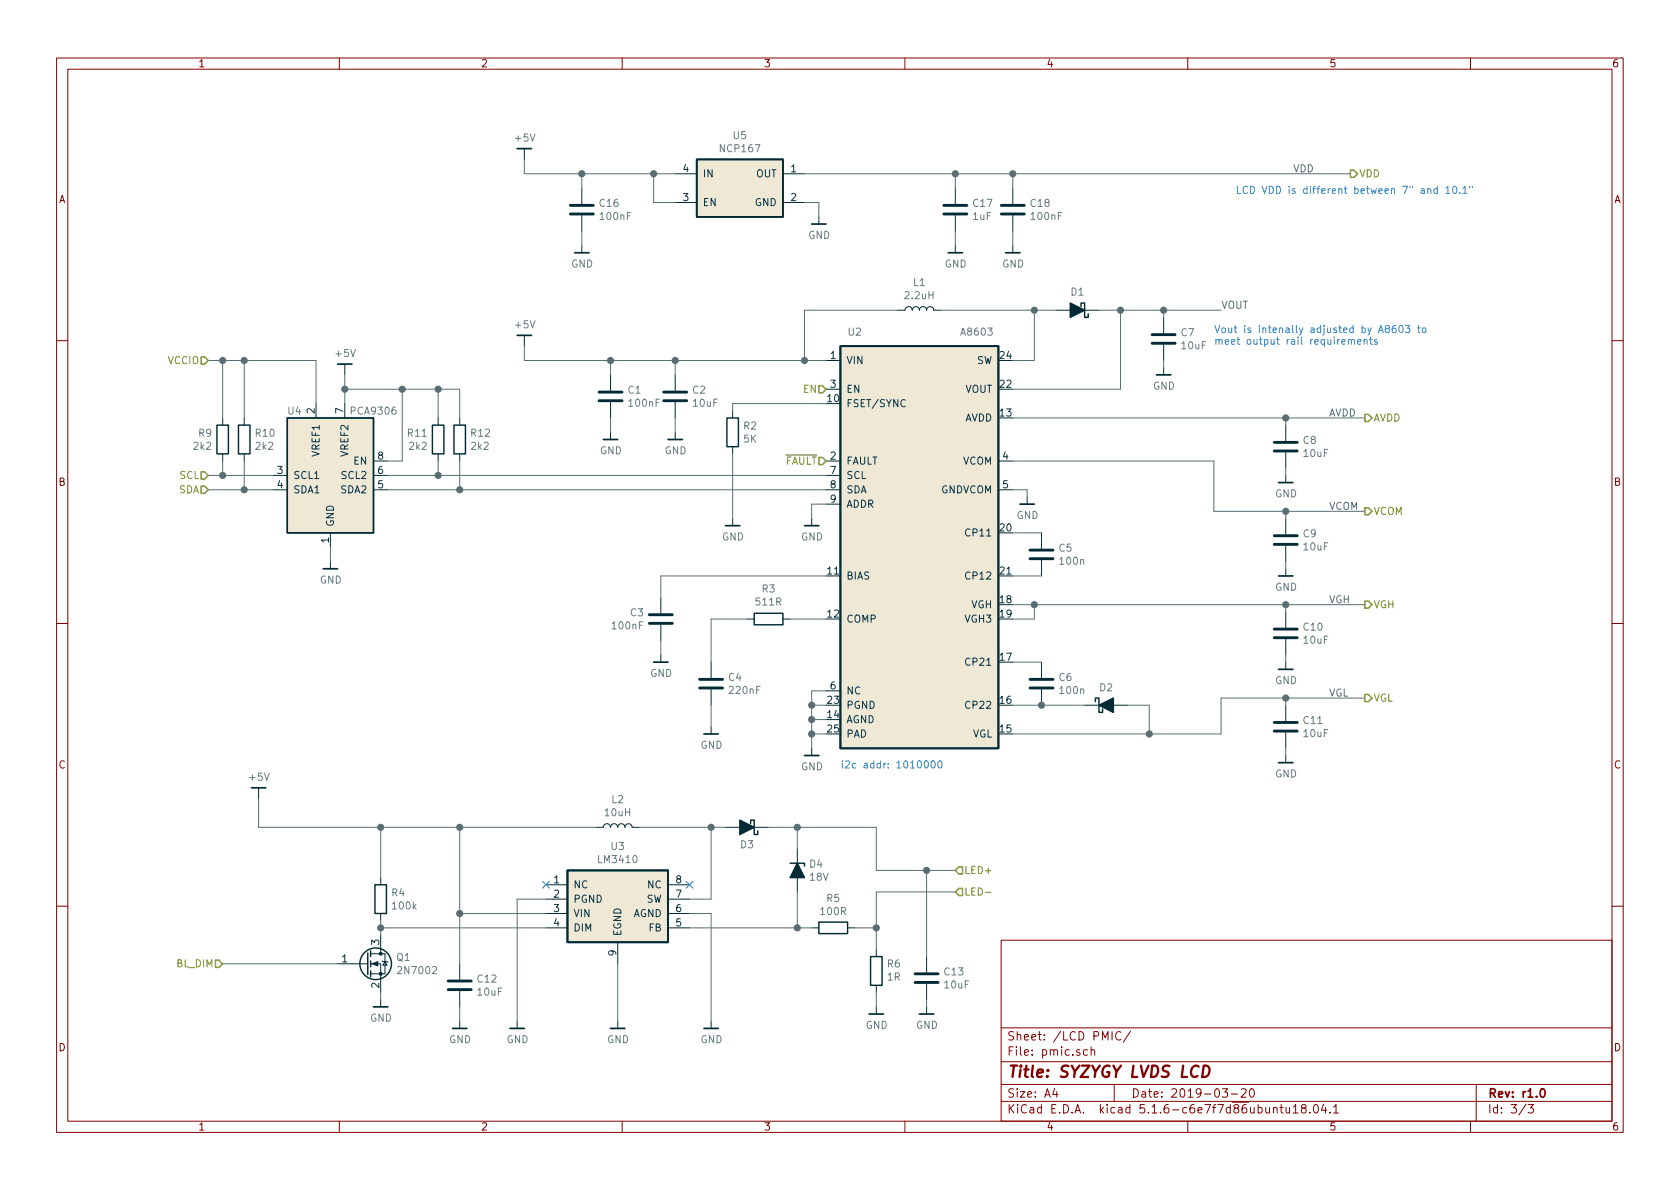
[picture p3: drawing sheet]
EESchema Schematic File Version 4
EELAYER 30 0
EELAYER END
$Descr A4 11693 8268
encoding utf-8
Sheet 3 3
Title "SYZYGY LVDS LCD"
Date "2019-03-20"
Rev "r1.0"
Comp ""
Comment1 ""
Comment2 ""
Comment3 ""
Comment4 ""
$EndDescr
$Comp
L lvds_10.1inch_panel-rescue:A8603-gkl_pmic U2
U 1 1
P 6400 3800
F 0 "U2" H 5950 5300 50  0000 C CNN
F 1 "A8603" H 6800 5300 50  0000 C CNN
F 2 "Package_DFN_QFN:QFN-24-1EP_4x4mm_P0.5mm_EP2.6x2.6mm_ThermalVias" H 6400 5350 50  0001 C CNN
F 3 "" H 6400 5350 50  0001 C CNN
F 4 "Allegro MicroSystems, LLC" H 0   0   50  0001 C CNN "Mfg"
F 5 "A8603KESTR-R" H 0   0   50  0001 C CNN "PN"
	1    6400 3800
	1    0    0    -1  
$EndComp
$Comp
L Device:C C1
U 1 1
P 4250 2750
F 0 "C1" H 4365 2796 50  0000 L CNN
F 1 "100nF" H 4365 2705 50  0000 L CNN
F 2 "pkl_dipol:C_0402" H 4288 2600 50  0001 C CNN
F 3 "~" H 4250 2750 50  0001 C CNN
F 4 "CL05B104KP5NNNC" H 0   0   50  0001 C CNN "PN"
F 5 "Samsung Electro-Mechanics" H 0   0   50  0001 C CNN "Mfg"
	1    4250 2750
	1    0    0    -1  
$EndComp
Text HLabel 5750 2700 0    50   Input ~ 0
EN
Text HLabel 5750 3200 0    50   Input ~ 0
~FAULT
Wire Wire Line
	5750 3500 5650 3500
Wire Wire Line
	5650 3500 5650 3600
$Comp
L gkl_power:GND #PWR0107
U 1 1
P 5650 3600
F 0 "#PWR0107" H 5650 3350 50  0001 C CNN
F 1 "GND" H 5653 3474 50  0000 C CNN
F 2 "" H 5550 3250 50  0001 C CNN
F 3 "" H 5650 3600 50  0001 C CNN
	1    5650 3600
	1    0    0    -1  
$EndComp
$Comp
L gkl_power:GND #PWR0108
U 1 1
P 5650 5200
F 0 "#PWR0108" H 5650 4950 50  0001 C CNN
F 1 "GND" H 5653 5074 50  0000 C CNN
F 2 "" H 5550 4850 50  0001 C CNN
F 3 "" H 5650 5200 50  0001 C CNN
	1    5650 5200
	1    0    0    -1  
$EndComp
Wire Wire Line
	5750 4800 5650 4800
Wire Wire Line
	5650 4800 5650 4900
Wire Wire Line
	5750 4900 5650 4900
Connection ~ 5650 4900
Wire Wire Line
	5650 4900 5650 5000
Wire Wire Line
	5750 5000 5650 5000
Connection ~ 5650 5000
Wire Wire Line
	5650 5000 5650 5100
Wire Wire Line
	5750 5100 5650 5100
Connection ~ 5650 5100
Wire Wire Line
	5650 5100 5650 5200
Text Notes 5850 5350 0    50   ~ 0
i2c addr: 1010000
$Comp
L Device:L L1
U 1 1
P 6400 2150
F 0 "L1" V 6590 2150 50  0000 C CNN
F 1 "2.2uH" V 6499 2150 50  0000 C CNN
F 2 "Inductor_SMD:L_Taiyo-Yuden_MD-3030" H 6400 2150 50  0001 C CNN
F 3 "~" H 6400 2150 50  0001 C CNN
F 4 "Bourns Inc." H 0   0   50  0001 C CNN "Mfg"
F 5 "SRN3015-2R2M" H 0   0   50  0001 C CNN "PN"
	1    6400 2150
	0    -1   -1   0   
$EndComp
$Comp
L Device:D_Schottky_ALT D1
U 1 1
P 7500 2150
F 0 "D1" H 7500 2026 50  0000 C CNN
F 1 "D_Schottky_ALT" H 7500 2025 50  0001 C CNN
F 2 "Diode_SMD:D_SOD-523" H 7500 2150 50  0001 C CNN
F 3 "~" H 7500 2150 50  0001 C CNN
F 4 "Infineon Technologies" H 0   0   50  0001 C CNN "Mfg"
F 5 "BAS5202VH6327XTSA1" H 0   0   50  0001 C CNN "PN"
	1    7500 2150
	-1   0    0    1   
$EndComp
$Comp
L Device:C C2
U 1 1
P 4700 2750
F 0 "C2" H 4815 2796 50  0000 L CNN
F 1 "10uF" H 4815 2705 50  0000 L CNN
F 2 "pkl_dipol:C_0603" H 4738 2600 50  0001 C CNN
F 3 "~" H 4700 2750 50  0001 C CNN
F 4 "Samsung Electro-Mechanics" H 0   0   50  0001 C CNN "Mfg"
F 5 "CL10A106MP8NNNC" H 0   0   50  0001 C CNN "PN"
	1    4700 2750
	1    0    0    -1  
$EndComp
$Comp
L Device:R R2
U 1 1
P 5100 3000
F 0 "R2" H 5170 3046 50  0000 L CNN
F 1 "5K" H 5170 2955 50  0000 L CNN
F 2 "pkl_dipol:R_0402" V 5030 3000 50  0001 C CNN
F 3 "~" H 5100 3000 50  0001 C CNN
F 4 "Stackpole Electronics Inc" H 0   0   50  0001 C CNN "Mfg"
F 5 "RMCF0402FT5K10" H 0   0   50  0001 C CNN "PN"
	1    5100 3000
	1    0    0    -1  
$EndComp
Wire Wire Line
	5750 2800 5100 2800
Wire Wire Line
	5100 2800 5100 2850
Wire Wire Line
	5100 3150 5100 3600
$Comp
L gkl_power:GND #PWR0109
U 1 1
P 5100 3600
F 0 "#PWR0109" H 5100 3350 50  0001 C CNN
F 1 "GND" H 5103 3474 50  0000 C CNN
F 2 "" H 5000 3250 50  0001 C CNN
F 3 "" H 5100 3600 50  0001 C CNN
	1    5100 3600
	1    0    0    -1  
$EndComp
Wire Wire Line
	4250 2600 4250 2500
Connection ~ 4250 2500
Wire Wire Line
	4250 2500 4700 2500
Wire Wire Line
	4700 2600 4700 2500
Connection ~ 4700 2500
Wire Wire Line
	4700 2900 4700 3000
Wire Wire Line
	4250 2900 4250 3000
$Comp
L gkl_power:GND #PWR0110
U 1 1
P 4700 3000
F 0 "#PWR0110" H 4700 2750 50  0001 C CNN
F 1 "GND" H 4703 2874 50  0000 C CNN
F 2 "" H 4600 2650 50  0001 C CNN
F 3 "" H 4700 3000 50  0001 C CNN
	1    4700 3000
	1    0    0    -1  
$EndComp
$Comp
L gkl_power:GND #PWR0111
U 1 1
P 4250 3000
F 0 "#PWR0111" H 4250 2750 50  0001 C CNN
F 1 "GND" H 4253 2874 50  0000 C CNN
F 2 "" H 4150 2650 50  0001 C CNN
F 3 "" H 4250 3000 50  0001 C CNN
	1    4250 3000
	1    0    0    -1  
$EndComp
Wire Wire Line
	4700 2500 5600 2500
Wire Wire Line
	5600 2500 5600 2150
Wire Wire Line
	5600 2150 6250 2150
Connection ~ 5600 2500
Wire Wire Line
	5600 2500 5750 2500
Wire Wire Line
	6550 2150 7200 2150
Wire Wire Line
	7200 2150 7200 2500
Wire Wire Line
	7200 2500 7050 2500
Wire Wire Line
	7200 2150 7350 2150
Connection ~ 7200 2150
Wire Wire Line
	7050 2700 7800 2700
Wire Wire Line
	7800 2700 7800 2150
Wire Wire Line
	7800 2150 7650 2150
$Comp
L Device:C C7
U 1 1
P 8100 2350
F 0 "C7" H 8215 2396 50  0000 L CNN
F 1 "10uF" H 8215 2305 50  0000 L CNN
F 2 "pkl_dipol:C_0805" H 8138 2200 50  0001 C CNN
F 3 "~" H 8100 2350 50  0001 C CNN
F 4 "TDK Corporation" H 0   0   50  0001 C CNN "Mfg"
F 5 "C2012X5R1V106K125AC" H 0   0   50  0001 C CNN "PN"
	1    8100 2350
	1    0    0    -1  
$EndComp
Wire Wire Line
	7800 2150 8100 2150
Wire Wire Line
	8100 2150 8100 2200
Connection ~ 7800 2150
Wire Wire Line
	8100 2500 8100 2550
$Comp
L gkl_power:GND #PWR0112
U 1 1
P 8100 2550
F 0 "#PWR0112" H 8100 2300 50  0001 C CNN
F 1 "GND" H 8103 2424 50  0000 C CNN
F 2 "" H 8000 2200 50  0001 C CNN
F 3 "" H 8100 2550 50  0001 C CNN
	1    8100 2550
	1    0    0    -1  
$EndComp
Connection ~ 8100 2150
$Comp
L Device:C C8
U 1 1
P 8950 3100
F 0 "C8" H 9065 3146 50  0000 L CNN
F 1 "10uF" H 9065 3055 50  0000 L CNN
F 2 "pkl_dipol:C_0805" H 8988 2950 50  0001 C CNN
F 3 "~" H 8950 3100 50  0001 C CNN
F 4 "TDK Corporation" H 0   0   50  0001 C CNN "Mfg"
F 5 "C2012X5R1V106K125AC" H 0   0   50  0001 C CNN "PN"
	1    8950 3100
	1    0    0    -1  
$EndComp
Wire Wire Line
	8950 2900 8950 2950
Wire Wire Line
	8950 3250 8950 3300
$Comp
L gkl_power:GND #PWR0113
U 1 1
P 8950 3300
F 0 "#PWR0113" H 8950 3050 50  0001 C CNN
F 1 "GND" H 8953 3174 50  0000 C CNN
F 2 "" H 8850 2950 50  0001 C CNN
F 3 "" H 8950 3300 50  0001 C CNN
	1    8950 3300
	1    0    0    -1  
$EndComp
$Comp
L Device:C C9
U 1 1
P 8950 3750
F 0 "C9" H 9065 3796 50  0000 L CNN
F 1 "10uF" H 9065 3705 50  0000 L CNN
F 2 "pkl_dipol:C_0805" H 8988 3600 50  0001 C CNN
F 3 "~" H 8950 3750 50  0001 C CNN
F 4 "TDK Corporation" H 0   0   50  0001 C CNN "Mfg"
F 5 "C2012X5R1V106K125AC" H 0   0   50  0001 C CNN "PN"
	1    8950 3750
	1    0    0    -1  
$EndComp
Wire Wire Line
	8950 3550 8950 3600
Wire Wire Line
	8950 3900 8950 3950
$Comp
L gkl_power:GND #PWR0114
U 1 1
P 8950 3950
F 0 "#PWR0114" H 8950 3700 50  0001 C CNN
F 1 "GND" H 8953 3824 50  0000 C CNN
F 2 "" H 8850 3600 50  0001 C CNN
F 3 "" H 8950 3950 50  0001 C CNN
	1    8950 3950
	1    0    0    -1  
$EndComp
Wire Wire Line
	8950 2900 9500 2900
Connection ~ 8950 2900
Text Label 9250 2900 0    50   ~ 0
AVDD
Text Label 9250 3550 0    50   ~ 0
VCOM
Connection ~ 8950 3550
Wire Wire Line
	8950 3550 9500 3550
$Comp
L gkl_power:GND #PWR0115
U 1 1
P 7150 3450
F 0 "#PWR0115" H 7150 3200 50  0001 C CNN
F 1 "GND" H 7153 3324 50  0000 C CNN
F 2 "" H 7050 3100 50  0001 C CNN
F 3 "" H 7150 3450 50  0001 C CNN
	1    7150 3450
	1    0    0    -1  
$EndComp
Wire Wire Line
	7150 3450 7150 3400
Wire Wire Line
	7150 3400 7050 3400
$Comp
L Device:C C5
U 1 1
P 7250 3850
F 0 "C5" H 7365 3896 50  0000 L CNN
F 1 "100n" H 7365 3805 50  0000 L CNN
F 2 "pkl_dipol:C_0603" H 7288 3700 50  0001 C CNN
F 3 "~" H 7250 3850 50  0001 C CNN
F 4 "Samsung Electro-Mechanics" H 0   0   50  0001 C CNN "Mfg"
F 5 "CL10B104KB8NNNC" H 0   0   50  0001 C CNN "PN"
	1    7250 3850
	1    0    0    -1  
$EndComp
Wire Wire Line
	7050 3700 7250 3700
Wire Wire Line
	7050 4000 7250 4000
$Comp
L Device:C C6
U 1 1
P 7250 4750
F 0 "C6" H 7365 4796 50  0000 L CNN
F 1 "100n" H 7365 4705 50  0000 L CNN
F 2 "pkl_dipol:C_0603" H 7288 4600 50  0001 C CNN
F 3 "~" H 7250 4750 50  0001 C CNN
F 4 "Samsung Electro-Mechanics" H 0   0   50  0001 C CNN "Mfg"
F 5 "CL10B104KB8NNNC" H 0   0   50  0001 C CNN "PN"
	1    7250 4750
	1    0    0    -1  
$EndComp
Wire Wire Line
	7050 4600 7250 4600
Wire Wire Line
	7250 4900 7050 4900
Wire Wire Line
	7050 4200 7200 4200
Wire Wire Line
	7050 4300 7200 4300
Wire Wire Line
	7200 4300 7200 4200
Connection ~ 7200 4200
Wire Wire Line
	7200 4200 8950 4200
Text Label 9250 4200 0    50   ~ 0
VGH
Text Label 9250 4850 0    50   ~ 0
VGL
$Comp
L Device:C C10
U 1 1
P 8950 4400
F 0 "C10" H 9065 4446 50  0000 L CNN
F 1 "10uF" H 9065 4355 50  0000 L CNN
F 2 "pkl_dipol:C_0805" H 8988 4250 50  0001 C CNN
F 3 "~" H 8950 4400 50  0001 C CNN
F 4 "TDK Corporation" H 0   0   50  0001 C CNN "Mfg"
F 5 "C2012X5R1V106K125AC" H 0   0   50  0001 C CNN "PN"
	1    8950 4400
	1    0    0    -1  
$EndComp
Wire Wire Line
	8950 4200 8950 4250
Wire Wire Line
	8950 4550 8950 4600
$Comp
L gkl_power:GND #PWR0116
U 1 1
P 8950 4600
F 0 "#PWR0116" H 8950 4350 50  0001 C CNN
F 1 "GND" H 8953 4474 50  0000 C CNN
F 2 "" H 8850 4250 50  0001 C CNN
F 3 "" H 8950 4600 50  0001 C CNN
	1    8950 4600
	1    0    0    -1  
$EndComp
Connection ~ 8950 4200
Wire Wire Line
	8950 4200 9500 4200
$Comp
L Device:C C11
U 1 1
P 8950 5050
F 0 "C11" H 9065 5096 50  0000 L CNN
F 1 "10uF" H 9065 5005 50  0000 L CNN
F 2 "pkl_dipol:C_0805" H 8988 4900 50  0001 C CNN
F 3 "~" H 8950 5050 50  0001 C CNN
F 4 "TDK Corporation" H 0   0   50  0001 C CNN "Mfg"
F 5 "C2012X5R1V106K125AC" H 0   0   50  0001 C CNN "PN"
	1    8950 5050
	1    0    0    -1  
$EndComp
Wire Wire Line
	8950 4850 8950 4900
Wire Wire Line
	8950 5200 8950 5250
$Comp
L gkl_power:GND #PWR0117
U 1 1
P 8950 5250
F 0 "#PWR0117" H 8950 5000 50  0001 C CNN
F 1 "GND" H 8953 5124 50  0000 C CNN
F 2 "" H 8850 4900 50  0001 C CNN
F 3 "" H 8950 5250 50  0001 C CNN
	1    8950 5250
	1    0    0    -1  
$EndComp
Wire Wire Line
	8950 4850 9500 4850
Wire Wire Line
	7050 2900 8950 2900
Wire Wire Line
	8450 3550 8450 3200
Wire Wire Line
	8450 3200 7050 3200
Wire Wire Line
	8450 3550 8950 3550
Wire Wire Line
	7050 5100 8000 5100
Wire Wire Line
	8500 5100 8500 4850
Wire Wire Line
	8500 4850 8950 4850
Connection ~ 8950 4850
$Comp
L Device:C C3
U 1 1
P 4600 4300
F 0 "C3" H 4486 4346 50  0000 R CNN
F 1 "100nF" H 4486 4255 50  0000 R CNN
F 2 "pkl_dipol:C_0402" H 4638 4150 50  0001 C CNN
F 3 "~" H 4600 4300 50  0001 C CNN
F 4 "CL05B104KP5NNNC" H 0   0   50  0001 C CNN "PN"
F 5 "Samsung Electro-Mechanics" H 0   0   50  0001 C CNN "Mfg"
	1    4600 4300
	1    0    0    -1  
$EndComp
$Comp
L gkl_power:GND #PWR0118
U 1 1
P 4600 4550
F 0 "#PWR0118" H 4600 4300 50  0001 C CNN
F 1 "GND" H 4603 4424 50  0000 C CNN
F 2 "" H 4500 4200 50  0001 C CNN
F 3 "" H 4600 4550 50  0001 C CNN
	1    4600 4550
	1    0    0    -1  
$EndComp
Wire Wire Line
	4600 4550 4600 4450
Wire Wire Line
	4600 4150 4600 4000
Wire Wire Line
	4600 4000 5750 4000
$Comp
L Device:C C4
U 1 1
P 4950 4750
F 0 "C4" H 5065 4796 50  0000 L CNN
F 1 "220nF" H 5065 4705 50  0000 L CNN
F 2 "pkl_dipol:C_0402" H 4988 4600 50  0001 C CNN
F 3 "~" H 4950 4750 50  0001 C CNN
F 4 "CL05B224KP5NNNC" H 0   0   50  0001 C CNN "PN"
F 5 "Samsung Electro-Mechanics" H 0   0   50  0001 C CNN "Mfg"
	1    4950 4750
	1    0    0    -1  
$EndComp
$Comp
L Device:R R3
U 1 1
P 5350 4300
F 0 "R3" V 5557 4300 50  0000 C CNN
F 1 "511R" V 5466 4300 50  0000 C CNN
F 2 "pkl_dipol:R_0402" V 5280 4300 50  0001 C CNN
F 3 "~" H 5350 4300 50  0001 C CNN
F 4 "Stackpole Electronics Inc" H 0   0   50  0001 C CNN "Mfg"
F 5 "RMCF0402FT511" H 0   0   50  0001 C CNN "PN"
	1    5350 4300
	0    -1   -1   0   
$EndComp
Wire Wire Line
	5750 4300 5500 4300
Wire Wire Line
	5200 4300 4950 4300
Wire Wire Line
	4950 4300 4950 4600
Wire Wire Line
	4950 4900 4950 5050
$Comp
L gkl_power:GND #PWR0119
U 1 1
P 4950 5050
F 0 "#PWR0119" H 4950 4800 50  0001 C CNN
F 1 "GND" H 4953 4924 50  0000 C CNN
F 2 "" H 4850 4700 50  0001 C CNN
F 3 "" H 4950 5050 50  0001 C CNN
	1    4950 5050
	1    0    0    -1  
$EndComp
$Comp
L Device:D_Schottky_ALT D2
U 1 1
P 7700 4900
F 0 "D2" H 7700 5024 50  0000 C CNN
F 1 "D_Schottky_ALT" H 7700 5025 50  0001 C CNN
F 2 "Diode_SMD:D_SOD-523" H 7700 4900 50  0001 C CNN
F 3 "~" H 7700 4900 50  0001 C CNN
F 4 "Infineon Technologies" H 0   0   50  0001 C CNN "Mfg"
F 5 "BAS5202VH6327XTSA1" H 0   0   50  0001 C CNN "PN"
	1    7700 4900
	1    0    0    -1  
$EndComp
Wire Wire Line
	7550 4900 7250 4900
Connection ~ 7250 4900
Wire Wire Line
	7850 4900 8000 4900
Wire Wire Line
	8000 4900 8000 5100
Connection ~ 8000 5100
Wire Wire Line
	8000 5100 8500 5100
$Comp
L lvds_10.1inch_panel-rescue:LM3410-gkl_pmic U3
U 1 1
P 4300 6300
F 0 "U3" H 4300 6719 50  0000 C CNN
F 1 "LM3410" H 4300 6628 50  0000 C CNN
F 2 "Package_SO:MSOP-8-1EP_3x3mm_P0.65mm_EP2.54x2.8mm_ThermalVias" H 4300 6600 50  0001 C CNN
F 3 "" H 4300 6600 50  0001 C CNN
F 4 "Texas Instruments" H 0   0   50  0001 C CNN "Mfg"
F 5 "LM3410XMYE/NOPB" H 0   0   50  0001 C CNN "PN"
	1    4300 6300
	1    0    0    -1  
$EndComp
$Comp
L Transistor_FET:2N7002 Q1
U 1 1
P 2550 6700
F 0 "Q1" H 2756 6746 50  0000 L CNN
F 1 "2N7002" H 2756 6655 50  0000 L CNN
F 2 "Package_TO_SOT_SMD:SOT-23" H 2750 6625 50  0001 L CIN
F 3 "https://www.fairchildsemi.com/datasheets/2N/2N7002.pdf" H 2550 6700 50  0001 L CNN
F 4 "ON Semiconductor" H 0   0   50  0001 C CNN "Mfg"
F 5 "2N7002" H 0   0   50  0001 C CNN "PN"
	1    2550 6700
	1    0    0    -1  
$EndComp
$Comp
L Device:R R4
U 1 1
P 2650 6250
F 0 "R4" H 2720 6296 50  0000 L CNN
F 1 "100k" H 2720 6205 50  0000 L CNN
F 2 "pkl_dipol:R_0402" V 2580 6250 50  0001 C CNN
F 3 "~" H 2650 6250 50  0001 C CNN
F 4 "Stackpole Electronics Inc" H 0   0   50  0001 C CNN "Mfg"
F 5 "RMCF0402FT100K" H 0   0   50  0001 C CNN "PN"
	1    2650 6250
	1    0    0    -1  
$EndComp
Wire Wire Line
	3800 6450 2650 6450
Wire Wire Line
	2650 6450 2650 6400
Wire Wire Line
	2650 6500 2650 6450
Connection ~ 2650 6450
Wire Wire Line
	2650 6100 2650 5750
Wire Wire Line
	3800 6350 3200 6350
Wire Wire Line
	3200 6350 3200 5750
Wire Wire Line
	3200 5750 2650 5750
Connection ~ 2650 5750
Wire Wire Line
	1800 5750 2650 5750
Wire Wire Line
	2350 6700 1550 6700
Text HLabel 1550 6700 0    50   Input ~ 0
BL_DIM
$Comp
L gkl_power:GND #PWR0120
U 1 1
P 2650 6950
F 0 "#PWR0120" H 2650 6700 50  0001 C CNN
F 1 "GND" H 2653 6824 50  0000 C CNN
F 2 "" H 2550 6600 50  0001 C CNN
F 3 "" H 2650 6950 50  0001 C CNN
	1    2650 6950
	1    0    0    -1  
$EndComp
$Comp
L gkl_power:GND #PWR0121
U 1 1
P 3600 7100
F 0 "#PWR0121" H 3600 6850 50  0001 C CNN
F 1 "GND" H 3603 6974 50  0000 C CNN
F 2 "" H 3500 6750 50  0001 C CNN
F 3 "" H 3600 7100 50  0001 C CNN
	1    3600 7100
	1    0    0    -1  
$EndComp
$Comp
L gkl_power:GND #PWR0122
U 1 1
P 6100 7000
F 0 "#PWR0122" H 6100 6750 50  0001 C CNN
F 1 "GND" H 6103 6874 50  0000 C CNN
F 2 "" H 6000 6650 50  0001 C CNN
F 3 "" H 6100 7000 50  0001 C CNN
	1    6100 7000
	1    0    0    -1  
$EndComp
$Comp
L Device:C C12
U 1 1
P 3200 6850
F 0 "C12" H 3315 6896 50  0000 L CNN
F 1 "10uF" H 3315 6805 50  0000 L CNN
F 2 "pkl_dipol:C_0603" H 3238 6700 50  0001 C CNN
F 3 "~" H 3200 6850 50  0001 C CNN
F 4 "Samsung Electro-Mechanics" H 0   0   50  0001 C CNN "Mfg"
F 5 "CL10A106MP8NNNC" H 0   0   50  0001 C CNN "PN"
	1    3200 6850
	1    0    0    -1  
$EndComp
Wire Wire Line
	3200 7000 3200 7100
$Comp
L gkl_power:GND #PWR0123
U 1 1
P 3200 7100
F 0 "#PWR0123" H 3200 6850 50  0001 C CNN
F 1 "GND" H 3203 6974 50  0000 C CNN
F 2 "" H 3100 6750 50  0001 C CNN
F 3 "" H 3200 7100 50  0001 C CNN
	1    3200 7100
	1    0    0    -1  
$EndComp
Wire Wire Line
	3200 6350 3200 6700
Connection ~ 3200 6350
Wire Wire Line
	3600 7100 3600 6250
Wire Wire Line
	3600 6250 3800 6250
$Comp
L Device:L L2
U 1 1
P 4300 5750
F 0 "L2" V 4490 5750 50  0000 C CNN
F 1 "10uH" V 4399 5750 50  0000 C CNN
F 2 "Inductor_SMD:L_Taiyo-Yuden_MD-5050" H 4300 5750 50  0001 C CNN
F 3 "~" H 4300 5750 50  0001 C CNN
F 4 "Murata Electronics North America" H 0   0   50  0001 C CNN "Mfg"
F 5 "LQH5BPB100MT0L" H 0   0   50  0001 C CNN "PN"
	1    4300 5750
	0    -1   -1   0   
$EndComp
Wire Wire Line
	3200 5750 4150 5750
Connection ~ 3200 5750
Wire Wire Line
	4450 5750 4950 5750
Wire Wire Line
	4950 5750 4950 6250
Wire Wire Line
	4950 6250 4800 6250
$Comp
L Device:D_Schottky_ALT D3
U 1 1
P 5200 5750
F 0 "D3" H 5200 5874 50  0000 C CNN
F 1 "D_Schottky_ALT" H 5200 5875 50  0001 C CNN
F 2 "Diode_SMD:D_SOD-123" H 5200 5750 50  0001 C CNN
F 3 "~" H 5200 5750 50  0001 C CNN
F 4 "ON Semiconductor" H 0   0   50  0001 C CNN "Mfg"
F 5 "MBR130T1G" H 0   0   50  0001 C CNN "PN"
	1    5200 5750
	-1   0    0    1   
$EndComp
Wire Wire Line
	4950 5750 5050 5750
Connection ~ 4950 5750
Wire Wire Line
	6100 5750 6100 6050
Wire Wire Line
	6100 6050 6450 6050
Text HLabel 6650 6050 2    50   Input ~ 0
LED+
Text HLabel 6650 6200 2    50   Input ~ 0
LED-
$Comp
L Device:R R6
U 1 1
P 6100 6750
F 0 "R6" H 6030 6704 50  0000 R CNN
F 1 "1R" H 6030 6795 50  0000 R CNN
F 2 "pkl_dipol:R_0402" V 6030 6750 50  0001 C CNN
F 3 "~" H 6100 6750 50  0001 C CNN
F 4 "Yageo" H 0   0   50  0001 C CNN "Mfg"
F 5 "RC0402FR-071RL" H 0   0   50  0001 C CNN "PN"
	1    6100 6750
	-1   0    0    1   
$EndComp
Wire Wire Line
	6100 6450 6100 6600
Wire Wire Line
	6100 6900 6100 7000
Wire Wire Line
	6100 6450 6100 6200
Wire Wire Line
	6100 6200 6650 6200
Connection ~ 6100 6450
Wire Wire Line
	5950 6450 6100 6450
Connection ~ 5550 6450
Wire Wire Line
	4800 6450 5550 6450
Wire Wire Line
	5550 6450 5650 6450
Wire Wire Line
	5550 6200 5550 6450
Wire Wire Line
	5550 5750 6100 5750
Connection ~ 5550 5750
Wire Wire Line
	5550 5750 5550 5900
$Comp
L Device:R R5
U 1 1
P 5800 6450
F 0 "R5" V 5593 6450 50  0000 C CNN
F 1 "100R" V 5684 6450 50  0000 C CNN
F 2 "pkl_dipol:R_0402" V 5730 6450 50  0001 C CNN
F 3 "~" H 5800 6450 50  0001 C CNN
F 4 "Stackpole Electronics Inc" H 0   0   50  0001 C CNN "Mfg"
F 5 "RMCF0402FT100R" H 0   0   50  0001 C CNN "PN"
	1    5800 6450
	0    1    1    0   
$EndComp
$Comp
L Device:D_Zener_ALT D4
U 1 1
P 5550 6050
F 0 "D4" V 5504 6129 50  0000 L CNN
F 1 "18V" V 5595 6129 50  0000 L CNN
F 2 "Diode_SMD:D_SOD-123" H 5550 6050 50  0001 C CNN
F 3 "~" H 5550 6050 50  0001 C CNN
F 4 "ON Semiconductor" H 0   0   50  0001 C CNN "Mfg"
F 5 "MMSZ4705T1G" H 0   0   50  0001 C CNN "PN"
	1    5550 6050
	0    1    1    0   
$EndComp
Wire Wire Line
	5350 5750 5550 5750
$Comp
L Device:C C13
U 1 1
P 6450 6800
F 0 "C13" H 6565 6846 50  0000 L CNN
F 1 "10uF" H 6565 6755 50  0000 L CNN
F 2 "pkl_dipol:C_0805" H 6488 6650 50  0001 C CNN
F 3 "~" H 6450 6800 50  0001 C CNN
F 4 "TDK Corporation" H 0   0   50  0001 C CNN "Mfg"
F 5 "C2012X5R1V106K125AC" H 0   0   50  0001 C CNN "PN"
	1    6450 6800
	1    0    0    -1  
$EndComp
Wire Wire Line
	6450 6950 6450 7000
$Comp
L gkl_power:GND #PWR0124
U 1 1
P 6450 7000
F 0 "#PWR0124" H 6450 6750 50  0001 C CNN
F 1 "GND" H 6453 6874 50  0000 C CNN
F 2 "" H 6350 6650 50  0001 C CNN
F 3 "" H 6450 7000 50  0001 C CNN
	1    6450 7000
	1    0    0    -1  
$EndComp
Wire Wire Line
	6450 6650 6450 6050
Connection ~ 6450 6050
Wire Wire Line
	6450 6050 6650 6050
NoConn ~ 4800 6150
NoConn ~ 3800 6150
Wire Wire Line
	4800 6350 4950 6350
Wire Wire Line
	4950 6350 4950 7100
$Comp
L gkl_power:GND #PWR0125
U 1 1
P 4950 7100
F 0 "#PWR0125" H 4950 6850 50  0001 C CNN
F 1 "GND" H 4953 6974 50  0000 C CNN
F 2 "" H 4850 6750 50  0001 C CNN
F 3 "" H 4950 7100 50  0001 C CNN
	1    4950 7100
	1    0    0    -1  
$EndComp
Wire Wire Line
	8100 2150 8500 2150
Text Label 8500 2150 0    50   ~ 0
VOUT
Text Notes 8450 2400 0    50   ~ 0
Vout is intenally adjusted by A8603 to \nmeet output rail requirements
Text HLabel 1450 3400 0    50   Input ~ 0
SDA
Text HLabel 1450 3300 0    50   Input ~ 0
SCL
$Comp
L Device:R R11
U 1 1
P 3050 3050
F 0 "R11" H 2981 3096 50  0000 R CNN
F 1 "2k2" H 2981 3005 50  0000 R CNN
F 2 "pkl_dipol:R_0402" V 2980 3050 50  0001 C CNN
F 3 "~" H 3050 3050 50  0001 C CNN
F 4 "Stackpole Electronics Inc" H 0   0   50  0001 C CNN "Mfg"
F 5 "RMCF0402FT2K20" H 0   0   50  0001 C CNN "PN"
	1    3050 3050
	1    0    0    -1  
$EndComp
$Comp
L Device:R R12
U 1 1
P 3200 3050
F 0 "R12" H 3270 3096 50  0000 L CNN
F 1 "2k2" H 3270 3005 50  0000 L CNN
F 2 "pkl_dipol:R_0402" V 3130 3050 50  0001 C CNN
F 3 "~" H 3200 3050 50  0001 C CNN
F 4 "Stackpole Electronics Inc" H 0   0   50  0001 C CNN "Mfg"
F 5 "RMCF0402FT2K20" H 0   0   50  0001 C CNN "PN"
	1    3200 3050
	1    0    0    -1  
$EndComp
Wire Wire Line
	5750 3300 3050 3300
Wire Wire Line
	5750 3400 3200 3400
Wire Wire Line
	3050 3200 3050 3300
Connection ~ 3050 3300
Wire Wire Line
	3050 3300 2700 3300
Wire Wire Line
	3200 3200 3200 3400
Connection ~ 3200 3400
Wire Wire Line
	3200 3400 2700 3400
Wire Wire Line
	2700 3200 2800 3200
Wire Wire Line
	2400 2800 2400 2700
Wire Wire Line
	2800 2700 2400 2700
Wire Wire Line
	2800 2700 2800 3200
Connection ~ 2400 2700
Wire Wire Line
	2400 2700 2400 2600
Wire Wire Line
	1900 3400 1700 3400
$Comp
L gkl_power:GND #PWR0133
U 1 1
P 2300 3900
F 0 "#PWR0133" H 2300 3650 50  0001 C CNN
F 1 "GND" H 2303 3774 50  0000 C CNN
F 2 "" H 2200 3550 50  0001 C CNN
F 3 "" H 2300 3900 50  0001 C CNN
	1    2300 3900
	1    0    0    -1  
$EndComp
Wire Wire Line
	2300 3900 2300 3800
$Comp
L gkl_power:+5V #PWR0134
U 1 1
P 2400 2600
F 0 "#PWR0134" H 2400 2450 50  0001 C CNN
F 1 "+5V" H 2403 2751 50  0000 C CNN
F 2 "" H 2400 2600 50  0001 C CNN
F 3 "" H 2400 2600 50  0001 C CNN
	1    2400 2600
	1    0    0    -1  
$EndComp
$Comp
L gkl_power:+5V #PWR0135
U 1 1
P 3650 2400
F 0 "#PWR0135" H 3650 2250 50  0001 C CNN
F 1 "+5V" H 3653 2551 50  0000 C CNN
F 2 "" H 3650 2400 50  0001 C CNN
F 3 "" H 3650 2400 50  0001 C CNN
	1    3650 2400
	1    0    0    -1  
$EndComp
Wire Wire Line
	3650 2500 3650 2400
Text HLabel 1450 2500 0    50   Input ~ 0
VCCIO
Wire Wire Line
	1450 2500 1550 2500
Wire Wire Line
	2200 2500 2200 2800
Wire Wire Line
	3200 2700 3050 2700
Wire Wire Line
	3200 2700 3200 2900
Connection ~ 2800 2700
Wire Wire Line
	3050 2700 3050 2900
Connection ~ 3050 2700
Wire Wire Line
	3050 2700 2800 2700
$Comp
L Device:R R9
U 1 1
P 1550 3050
F 0 "R9" H 1480 3096 50  0000 R CNN
F 1 "2k2" H 1480 3005 50  0000 R CNN
F 2 "pkl_dipol:R_0402" V 1480 3050 50  0001 C CNN
F 3 "~" H 1550 3050 50  0001 C CNN
F 4 "Stackpole Electronics Inc" H -100 0   50  0001 C CNN "Mfg"
F 5 "RMCF0402FT2K20" H -100 0   50  0001 C CNN "PN"
	1    1550 3050
	1    0    0    -1  
$EndComp
$Comp
L Device:R R10
U 1 1
P 1700 3050
F 0 "R10" H 1770 3096 50  0000 L CNN
F 1 "2k2" H 1770 3005 50  0000 L CNN
F 2 "pkl_dipol:R_0402" V 1630 3050 50  0001 C CNN
F 3 "~" H 1700 3050 50  0001 C CNN
F 4 "Stackpole Electronics Inc" H -100 0   50  0001 C CNN "Mfg"
F 5 "RMCF0402FT2K20" H -100 0   50  0001 C CNN "PN"
	1    1700 3050
	1    0    0    -1  
$EndComp
Wire Wire Line
	1550 3200 1550 3300
Wire Wire Line
	1700 2500 1700 2900
Wire Wire Line
	1550 2500 1550 2900
Wire Wire Line
	1450 3300 1550 3300
Connection ~ 1550 3300
Wire Wire Line
	1550 3300 1900 3300
Wire Wire Line
	1700 3200 1700 3400
Wire Wire Line
	1700 3400 1450 3400
Connection ~ 1700 3400
Connection ~ 1550 2500
Wire Wire Line
	1550 2500 1700 2500
Connection ~ 1700 2500
Wire Wire Line
	1700 2500 2200 2500
$Comp
L gkl_power:GND #PWR0137
U 1 1
P 4300 7100
F 0 "#PWR0137" H 4300 6850 50  0001 C CNN
F 1 "GND" H 4303 6974 50  0000 C CNN
F 2 "" H 4200 6750 50  0001 C CNN
F 3 "" H 4300 7100 50  0001 C CNN
	1    4300 7100
	1    0    0    -1  
$EndComp
Wire Wire Line
	4300 7100 4300 6700
Wire Wire Line
	2650 6950 2650 6900
Text HLabel 9500 2900 2    50   Output ~ 0
AVDD
Text HLabel 9500 3550 2    50   Output ~ 0
VCOM
Text HLabel 9500 4200 2    50   Output ~ 0
VGH
Text HLabel 9500 4850 2    50   Output ~ 0
VGL
Wire Wire Line
	3650 2500 4250 2500
$Comp
L gkl_power:+5V #PWR0146
U 1 1
P 1800 5550
F 0 "#PWR0146" H 1800 5400 50  0001 C CNN
F 1 "+5V" H 1803 5701 50  0000 C CNN
F 2 "" H 1800 5550 50  0001 C CNN
F 3 "" H 1800 5550 50  0001 C CNN
	1    1800 5550
	1    0    0    -1  
$EndComp
Wire Wire Line
	1800 5550 1800 5750
$Comp
L gkl_pmic:NCP167 U5
U 1 1
P 5150 1300
F 0 "U5" H 5150 1668 50  0000 C CNN
F 1 "NCP167" H 5150 1577 50  0000 C CNN
F 2 "gkl_housings_son:X2SON_4_1.0x1.0mm" H 5100 1650 50  0001 C CNN
F 3 "" H 5150 1550 50  0001 C CNN
F 4 "ON Semiconductor" H 0   0   50  0001 C CNN "Mfg"
F 5 "NCP170AMX280TCG" H 0   0   50  0001 C CNN "PN"
	1    5150 1300
	1    0    0    -1  
$EndComp
$Comp
L Device:C C16
U 1 1
P 4050 1450
F 0 "C16" H 4165 1496 50  0000 L CNN
F 1 "100nF" H 4165 1405 50  0000 L CNN
F 2 "pkl_dipol:C_0402" H 4088 1300 50  0001 C CNN
F 3 "~" H 4050 1450 50  0001 C CNN
F 4 "CL05B104KP5NNNC" H 0   0   50  0001 C CNN "PN"
F 5 "Samsung Electro-Mechanics" H 0   0   50  0001 C CNN "Mfg"
	1    4050 1450
	1    0    0    -1  
$EndComp
Wire Wire Line
	4050 1300 4050 1200
Connection ~ 4050 1200
Wire Wire Line
	4050 1200 4550 1200
Wire Wire Line
	4050 1600 4050 1700
$Comp
L gkl_power:GND #PWR0147
U 1 1
P 4050 1700
F 0 "#PWR0147" H 4050 1450 50  0001 C CNN
F 1 "GND" H 4053 1574 50  0000 C CNN
F 2 "" H 3950 1350 50  0001 C CNN
F 3 "" H 4050 1700 50  0001 C CNN
	1    4050 1700
	1    0    0    -1  
$EndComp
$Comp
L gkl_power:+5V #PWR0148
U 1 1
P 3650 1100
F 0 "#PWR0148" H 3650 950 50  0001 C CNN
F 1 "+5V" H 3653 1251 50  0000 C CNN
F 2 "" H 3650 1100 50  0001 C CNN
F 3 "" H 3650 1100 50  0001 C CNN
	1    3650 1100
	1    0    0    -1  
$EndComp
Wire Wire Line
	3650 1200 3650 1100
Wire Wire Line
	3650 1200 4050 1200
Wire Wire Line
	4700 1400 4550 1400
Wire Wire Line
	4550 1400 4550 1200
Connection ~ 4550 1200
Wire Wire Line
	4550 1200 4700 1200
Wire Wire Line
	5600 1400 5700 1400
Wire Wire Line
	5700 1400 5700 1500
$Comp
L gkl_power:GND #PWR0149
U 1 1
P 5700 1500
F 0 "#PWR0149" H 5700 1250 50  0001 C CNN
F 1 "GND" H 5703 1374 50  0000 C CNN
F 2 "" H 5600 1150 50  0001 C CNN
F 3 "" H 5700 1500 50  0001 C CNN
	1    5700 1500
	1    0    0    -1  
$EndComp
Wire Wire Line
	5600 1200 6650 1200
Text Label 9000 1200 0    50   ~ 0
VDD
$Comp
L Device:C C17
U 1 1
P 6650 1450
F 0 "C17" H 6765 1496 50  0000 L CNN
F 1 "1uF" H 6765 1405 50  0000 L CNN
F 2 "pkl_dipol:C_0402" H 6688 1300 50  0001 C CNN
F 3 "~" H 6650 1450 50  0001 C CNN
F 4 "CL05A105KP5NNNC" H 0   0   50  0001 C CNN "PN"
F 5 "Samsung Electro-Mechanics" H 0   0   50  0001 C CNN "Mfg"
	1    6650 1450
	1    0    0    -1  
$EndComp
Wire Wire Line
	6650 1300 6650 1200
Wire Wire Line
	6650 1600 6650 1700
$Comp
L gkl_power:GND #PWR0150
U 1 1
P 6650 1700
F 0 "#PWR0150" H 6650 1450 50  0001 C CNN
F 1 "GND" H 6653 1574 50  0000 C CNN
F 2 "" H 6550 1350 50  0001 C CNN
F 3 "" H 6650 1700 50  0001 C CNN
	1    6650 1700
	1    0    0    -1  
$EndComp
Connection ~ 6650 1200
Wire Wire Line
	6650 1200 7050 1200
$Comp
L Device:C C18
U 1 1
P 7050 1450
F 0 "C18" H 7165 1496 50  0000 L CNN
F 1 "100nF" H 7165 1405 50  0000 L CNN
F 2 "pkl_dipol:C_0402" H 7088 1300 50  0001 C CNN
F 3 "~" H 7050 1450 50  0001 C CNN
F 4 "CL05B104KP5NNNC" H 0   0   50  0001 C CNN "PN"
F 5 "Samsung Electro-Mechanics" H 0   0   50  0001 C CNN "Mfg"
	1    7050 1450
	1    0    0    -1  
$EndComp
Wire Wire Line
	7050 1300 7050 1200
Wire Wire Line
	7050 1600 7050 1700
$Comp
L gkl_power:GND #PWR0151
U 1 1
P 7050 1700
F 0 "#PWR0151" H 7050 1450 50  0001 C CNN
F 1 "GND" H 7053 1574 50  0000 C CNN
F 2 "" H 6950 1350 50  0001 C CNN
F 3 "" H 7050 1700 50  0001 C CNN
	1    7050 1700
	1    0    0    -1  
$EndComp
Connection ~ 7050 1200
Wire Wire Line
	7050 1200 9400 1200
Text Notes 8600 1350 0    50   ~ 0
LCD VDD is different between 7" and 10.1"
Text HLabel 9400 1200 2    50   Output ~ 0
VDD
$Comp
L Interface:PCA9306 U4
U 1 1
P 2300 3300
F 0 "U4" H 2050 3750 50  0000 C CNN
F 1 "PCA9306" H 2600 3750 50  0000 C CNN
F 2 "Package_SO:MSOP-8_3x3mm_P0.65mm" H 1900 3650 50  0001 C CNN
F 3 "http://www.ti.com/lit/ds/symlink/pca9306.pdf" H 2000 3750 50  0001 C CNN
F 4 "Texas Instruments" H 0   0   50  0001 C CNN "Mfg"
F 5 "PCA9306DCTT" H 0   0   50  0001 C CNN "PN"
	1    2300 3300
	1    0    0    -1  
$EndComp
$EndSCHEMATC
